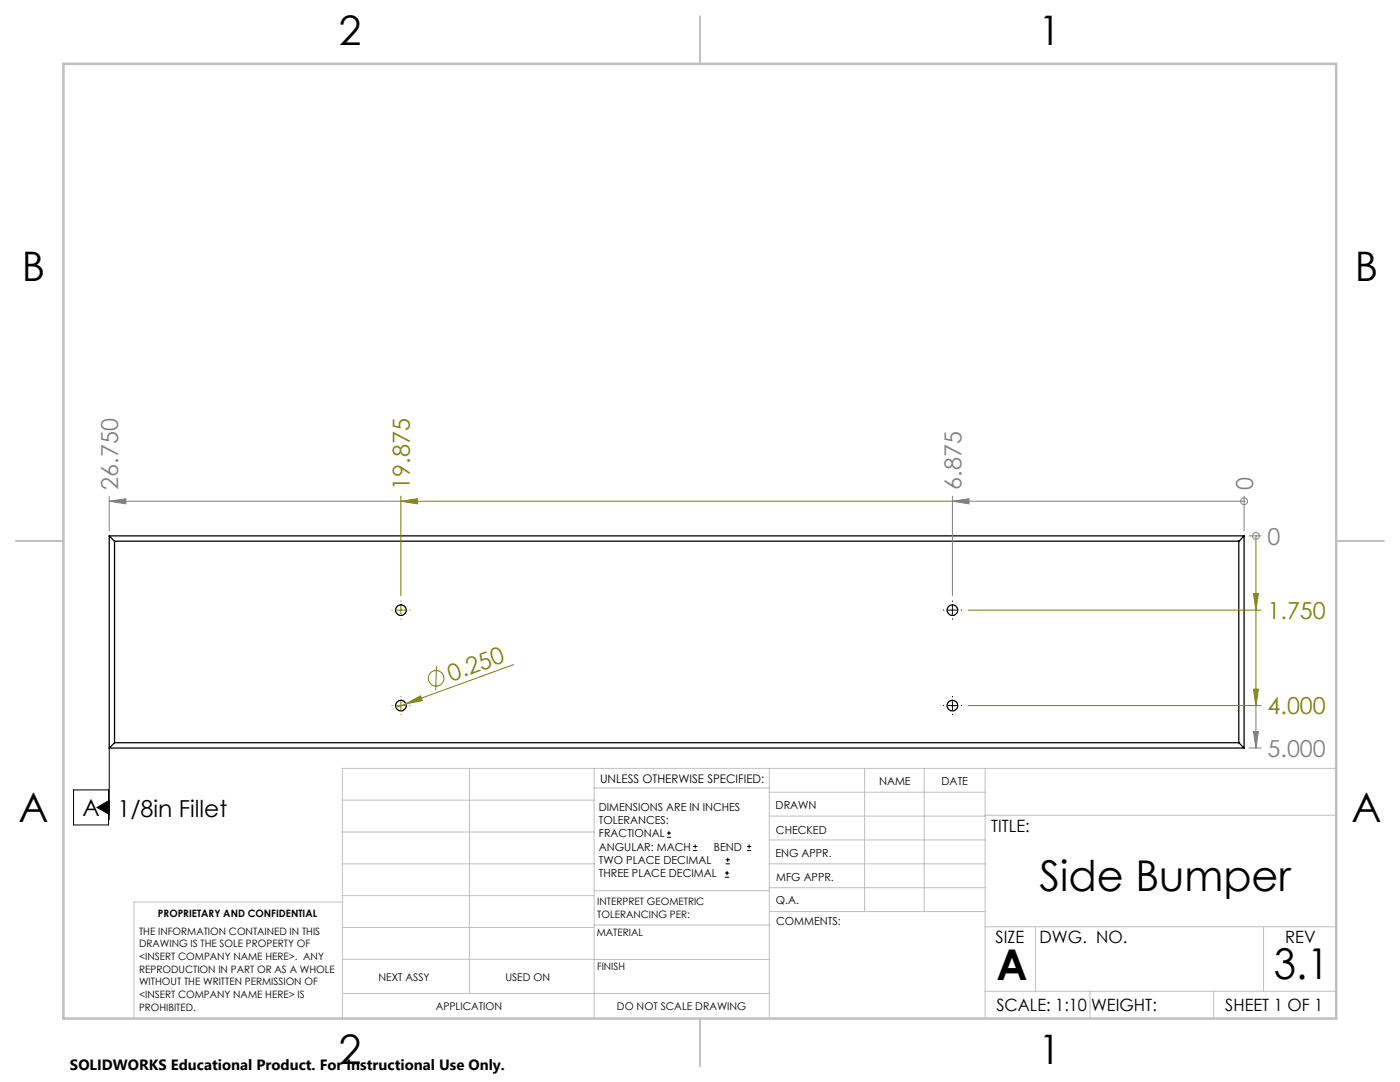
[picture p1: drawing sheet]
<svg xmlns="http://www.w3.org/2000/svg" width="279mm" height="216mm" viewBox="0 0 279 216" stroke-linecap="round" stroke-linejoin="round" font-family="sans-serif">
<g fill="none" stroke="#000" stroke-width=".25">
<path d="M21.8 106.9l1.1 1.1M21.8 106.9v42.4M21.8 106.9h226.5M22.9 108v40.2M22.9 108h224.3M247.2 108v40.2M248.3 106.9l-1.1 1.1M248.3 106.9v42.4M21.8 149.3h226.5M22.9 148.2l-1.1 1.1M22.9 148.2h224.3M247.2 148.2l1.1 1.1"/>
<circle cx="80" cy="121.7" r="1.06"/>
<circle cx="190.1" cy="121.7" r="1.06"/>
<circle cx="80" cy="140.8" r="1.06"/>
<circle cx="190.1" cy="140.8" r="1.06"/>
</g>
<g fill="none" stroke="#808000" stroke-width=".2">
<path d="M80 99v19.9M80 100l3.3-.5v1zM80 100h110.1M250.2 118.5h.9l-.5 3.2zM250.6 106.9v33.9M79.2 121.7h1.7M80 120.9v1.7M80 140v1.6M87.1 133l-.1 4.7M102.5 132.6l-21.5 7.8M193.2 121.7h58.5M250.2 137.5h.9l-.5 3.3z"/>
<path d="M79.2 140.8h1.7M81 140.4l2.9-1.5 .4 .9zM81 140.4l-2 .8M193.2 140.8h58.5"/>
<circle cx="87" cy="135.3" r="1.56"/>
</g>
<g fill="none" stroke="#000" stroke-width=".2">
<path d="M189.2 121.7h1.7M190.1 120.9v1.7M190.1 140v1.6M14.7 157.6h7v7h-7zM21.8 149.3v14.2M189.2 140.8h1.7M19.4 161.1l2.4-1.4v2.8zM21.7 161.1h.1M133.1 167.1h.8M133.1 166.2h.8M133.5 165.8v.9M138.3 169.7h.8"/>
<path d="M138.3 168.9h.8M138.7 168.5v.8M144.7 175h.8M144.7 174.2h.8M144.8 172.4h.9M144.8 171.6h.9M145.1 173.8v.8M145.2 171.1v.9M149.1 169.7h.8M149.1 168.9h.8M149.5 168.5v.8"/>
</g>
<g fill="none" stroke="#808080" stroke-width=".2">
<path d="M21.8 99v6.9M190.1 99v19.9M248.3 99v6.9M21.8 100h58.2M21.8 100l3.3-.5v1zM190.1 100h58.2M190.1 100l3.3-.5v1zM248.3 100h.1M249.3 106.9h2.4M250.6 106.9h.1M249.3 149.3h2.4M250.2 146h.9l-.5 3.3z"/>
<path d="M250.6 140.8v8.5"/>
<circle cx="248.3" cy="100" r=".68"/>
<circle cx="250.6" cy="106.9" r=".68"/>
</g>
<path d="M188.4 121.7h-.2M190.1 120.1v-.3M190.1 123.4v.2M190.1 139.1v-.2M191.8 121.7h.2M188.4 140.8h-.2M190.1 142.5v.2M191.8 140.8h.2" fill="none" stroke="#000" stroke-width=".2" stroke-dasharray="15.2 1.3 1.3 1.3" stroke-linecap="butt"/>
<path d="M78.4 121.7h-.3M80 123.4v.2M80 120.1v-.3M80 139.1v-.2M81.7 121.7h.2M78.4 140.8h-.3M80 142.5v.2M81.7 140.8h.2" fill="none" stroke="#808000" stroke-width=".2" stroke-dasharray="15.2 1.3 1.3 1.3" stroke-linecap="butt"/>
<g fill="none" stroke="#c0c0c0" stroke-width=".2">
<path d="M68.3 159.7h50.3M93.7 153.3v44.9M118.6 153.3v49.9M118.6 157.2h34.9M153.5 153.3v49.9M153.5 158.1h43.1M172.5 153.3v28.6M184.4 153.3v28.6M196.6 153.3v49.9M266.7 153.3h-198.4v49.9M68.3 178.7h50.3M68.3 172.4h50.3"/>
<path d="M68.3 166h50.3M68.3 180h-41.6v23.2M118.6 177.7h35M153.5 167.6h43.1M153.5 162.8h43.1M153.5 172.4h43.1M153.5 177.1h43.1M196.6 162.7h70.1M68.3 198.2h85.2M68.3 191.4l85.2 .1M68.3 185.1h50.3M118.6 184.6h35"/>
<path d="M153.6 181.9h43M196.6 197.8h70.1M196.6 184.9h70.1M206.7 184.9v12.9M217.5 197.8v5.4M242.2 197.8v5.4M252.2 184.9v12.9"/>
</g>
<path d="M139.7 3.2v9.5M3.1 107.9h9.6M266.7 107.9h9.5M139.7 203.2v9.6" fill="none" stroke="#c0c0c0" stroke-width=".25"/>
<path d="M12.7 12.7h254v190.5h-254z" fill="none" stroke="#c0c0c0" stroke-width=".5"/>
<path d="M19.4 161.1l2.4-1.4v2.8z" fill="#000"/>
<g fill="#808000">
<path d="M81 140.4l2.9-1.5 .4 .9z"/>
<path d="M80 100l3.3-.5v1z"/>
<path d="M250.2 118.5h.9l-.5 3.2zM250.2 137.5h.9l-.5 3.3z"/>
</g>
<g fill="#808080">
<path d="M250.2 146h.9l-.5 3.3z"/>
<path d="M21.8 100l3.3-.5v1zM190.1 100l3.3-.5v1z"/>
</g>
<g font-size="8.5">
<text x="207.5" y="177.9">Side Bumper</text>
<text x="198.9" y="195.5">A</text>
<text x="254.2" y="195.4">3.1</text>
</g>
<g font-size="8.1">
<text x="67.6" y="8.9">2</text>
<text x="207.3" y="8.9">1</text>
<text x="4.4" y="56.1">B</text>
<text x="270.4" y="56.1">B</text>
<text x="3.7" y="164.1">A</text>
<text x="269.7" y="164.1">A</text>
<text x="67.6" y="212.4">2</text>
<text x="207.3" y="212.4">1</text>
</g>
<g font-size="4.7" fill="#808080">
<text x="23.6" y="97.7" transform="rotate(-90 23.6 97.7)">26.750</text>
<text x="191.9" y="97.7" transform="rotate(-90 191.9 97.7)">6.875</text>
<text x="250.1" y="97.7" transform="rotate(-90 250.1 97.7)">0</text>
<text x="253" y="108.7">0</text>
<text x="253" y="151">5.000</text>
</g>
<g font-size="4.7" fill="#808000">
<text x="81.8" y="97.7" transform="rotate(-90 81.8 97.7)">19.875</text>
<text x="253" y="123.5">1.750</text>
<text x="90.1" y="136.1" transform="rotate(-20 90.1 136.1)">0.250</text>
<text x="253" y="142.6">4.000</text>
</g>
<g font-size="4.7">
<text x="16.5" y="162.9">A</text>
<text x="23.4" y="163">1/8in Fillet</text>
</g>
<g font-size="3.4">
<text x="197.8" y="166">TITLE:</text>
<text x="198.7" y="188.1">SIZE</text>
<text x="207.5" y="188.1">DWG. NO.</text>
<text x="256.5" y="188.2">REV</text>
<text x="198.8" y="201.7">SCALE: 1:10</text>
<text x="217.7" y="201.8">WEIGHT:</text>
<text x="244.5" y="201.7">SHEET 1 OF 1</text>
</g>
<text font-size="3" x="14" y="213.5">SOLIDWORKS Educational Product. For Instructional Use Only.</text>
<text font-size="2.4" x="119.8" y="156.2">UNLESS OTHERWISE SPECIFIED:</text>
<g font-size="2.2">
<text x="119.5" y="161.8">DIMENSIONS ARE IN INCHES</text>
<text x="154.8" y="161.4">DRAWN</text>
<text x="175.4" y="156.6">NAME</text>
<text x="187.9" y="156.7">DATE</text>
<text x="119.5" y="164.4">TOLERANCES:</text>
<text x="119.5" y="167.1">FRACTIONAL</text>
<text x="154.9" y="166.3">CHECKED</text>
<text x="119.5" y="169.7">ANGULAR: MACH</text>
<text x="119.5" y="172.4">TWO PLACE DECIMAL</text>
<text x="142.5" y="169.7">BEND</text>
<text x="154.8" y="171">ENG APPR.</text>
<text x="119.5" y="175">THREE PLACE DECIMAL</text>
<text x="154.9" y="175.7">MFG APPR.</text>
<text x="154.9" y="180.4">Q.A.</text>
<text x="154.9" y="184.6">COMMENTS:</text>
</g>
<g font-size="2.1">
<text x="75.5" y="195.7">NEXT ASSY</text>
<text x="100.9" y="195.7">USED ON</text>
<text x="86.9" y="201.5">APPLICATION</text>
<text x="123.1" y="201.6">DO NOT SCALE DRAWING</text>
</g>
<g font-size="2">
<text x="31.5" y="182.9">PROPRIETARY AND CONFIDENTIAL</text>
<text x="119.2" y="180.6">INTERPRET GEOMETRIC</text>
<text x="119.2" y="183.1">TOLERANCING PER:</text>
<text x="27.8" y="186.5">THE INFORMATION CONTAINED IN THIS</text>
<text x="27.8" y="189">DRAWING IS THE SOLE PROPERTY OF</text>
<text x="27.8" y="191.6">&lt;INSERT COMPANY NAME HERE&gt;. ANY</text>
<text x="119.1" y="186.7">MATERIAL</text>
<text x="27.8" y="194.1">REPRODUCTION IN PART OR AS A WHOLE</text>
<text x="27.8" y="196.6">WITHOUT THE WRITTEN PERMISSION OF</text>
<text x="119.1" y="193.5">FINISH</text>
<text x="27.8" y="199.1">&lt;INSERT COMPANY NAME HERE&gt; IS</text>
<text x="27.8" y="201.7">PROHIBITED.</text>
</g>
</svg>
